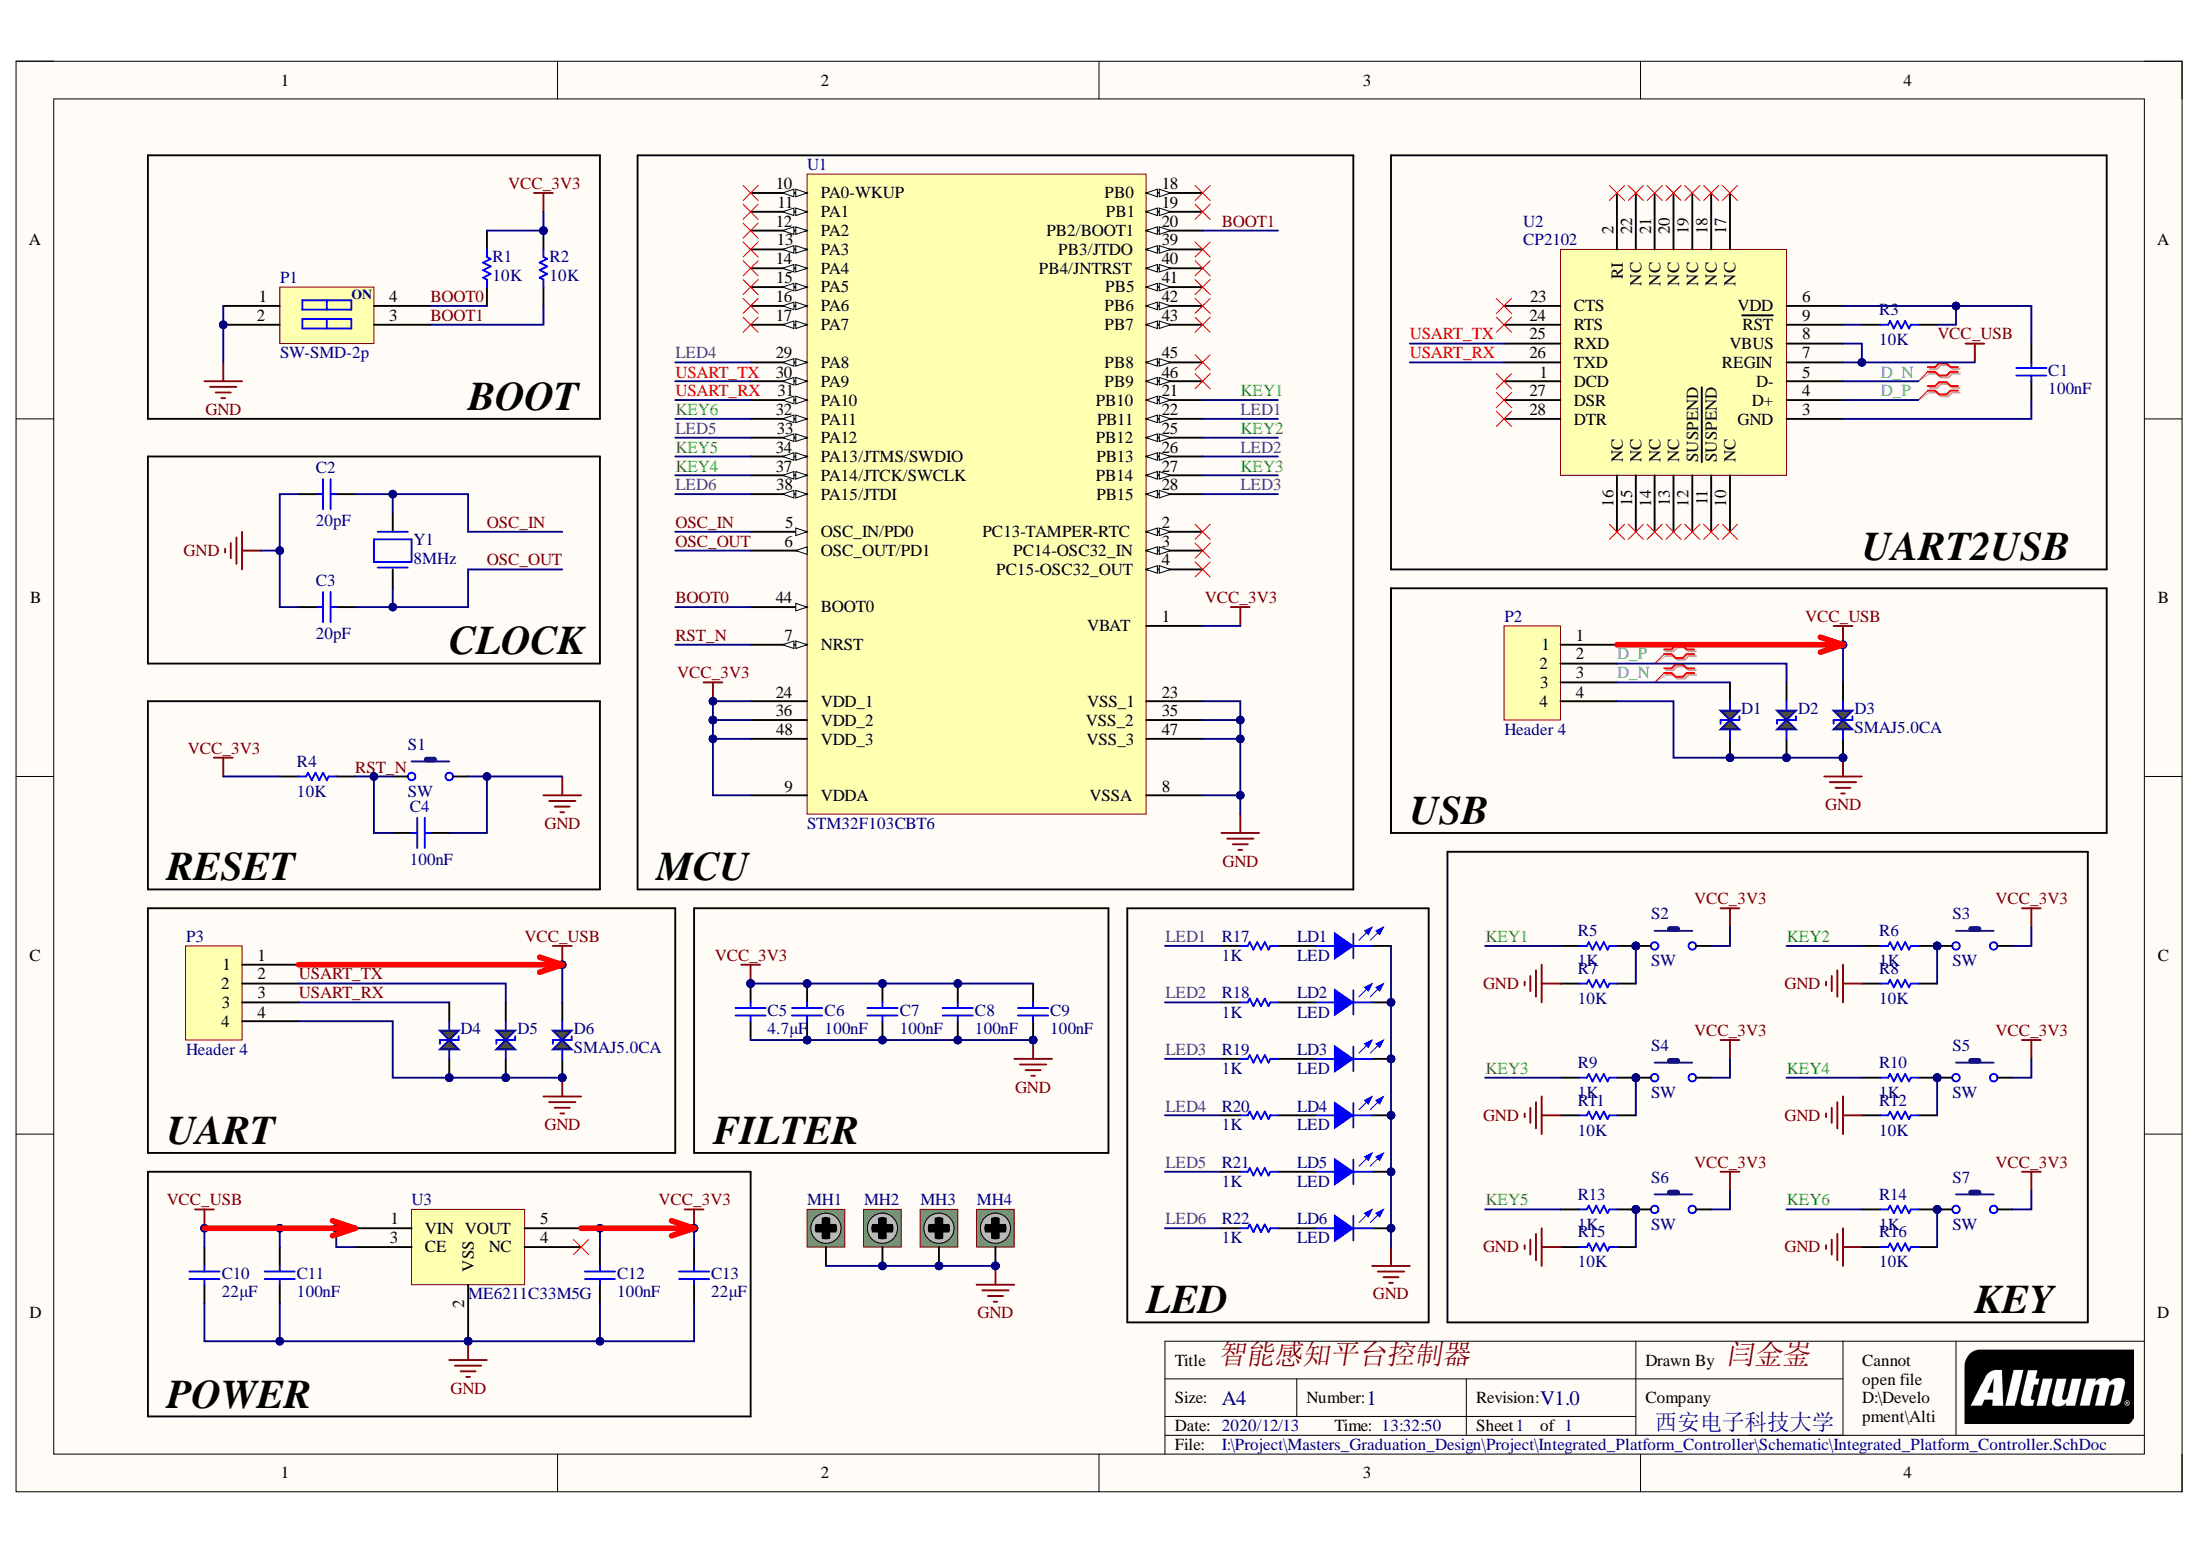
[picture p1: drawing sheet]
# Altium project Integrated_Platform_Controller.PrjPcb
1 sheet, 65 parts. Net scope: global (net labels, ports and power ports of the same name join across sheets).
Board file: Integrated_Platform_Controller.PcbDoc

## Sheet Integrated_Platform_Controller.SchDoc: 智能感知平台控制器
size A4; Organization: Altium Limited; Address1: L3, 12a Rodborough Rd; Address2: Frenchs Forest; Address3: NSW; Address4: Australia 2086; DocumentNumber: 1; Revision: V1.0; SheetNumber: 1; SheetTotal: 1

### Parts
C1  100nF  [C-0603]
C2  20pF  [C-0603]
C3  20pF  [C-0603]
C4  100nF  [C-0603]
C5  4.7μF  [C-0805]
C6  100nF  [C-0603]
C7  100nF  [C-0603]
C8  100nF  [C-0603]
C9  100nF  [C-0603]
C10  22μF  [C-0805]
C11  100nF  [C-0603]
C12  100nF  [C-0603]
C13  22μF  [C-0805]
D1  SMAJ5.0CA  [SMA-DO-214AC]  (value not drawn)
D2  SMAJ5.0CA  [SMA-DO-214AC]  (value not drawn)
D3  SMAJ5.0CA  [SMA-DO-214AC]
D4  SMAJ5.0CA  [SMA-DO-214AC]  (value not drawn)
D5  SMAJ5.0CA  [SMA-DO-214AC]  (value not drawn)
D6  SMAJ5.0CA  [SMA-DO-214AC]
LD1  LED  [LED-RED-3MM]
LD2  LED  [LED-RED-3MM]
LD3  LED  [LED-RED-3MM]
LD4  LED  [LED-RED-3MM]
LD5  LED  [LED-RED-3MM]
LD6  LED  [LED-RED-3MM]
MH1  Mounting Hole 3MM  [MOUNT]  (value not drawn)
MH2  Mounting Hole 3MM  [MOUNT]  (value not drawn)
MH3  Mounting Hole 3MM  [MOUNT]  (value not drawn)
MH4  Mounting Hole 3MM  [MOUNT]  (value not drawn)
P1  SW-SMD-2p  [SW-2p-1.27mm]
P2  Header 4  [SIP4]
P3  Header 4  [SIP4]
R1  10K  [R-0603]
R2  10K  [R-0603]
R3  10K  [R-0603]
R4  10K  [R-0603]
R5  1K  [R-0603]
R6  1K  [R-0603]
R7  10K  [R-0603]
R8  10K  [R-0603]
R9  1K  [R-0603]
R10  1K  [R-0603]
R11  10K  [R-0603]
R12  10K  [R-0603]
R13  1K  [R-0603]
R14  1K  [R-0603]
R15  10K  [R-0603]
R16  10K  [R-0603]
R17  1K  [R-0603]
R18  1K  [R-0603]
R19  1K  [R-0603]
R20  1K  [R-0603]
R21  1K  [R-0603]
R22  1K  [R-0603]
S1  SW  [KEY-SMD_3X6]
S2  SW  [KEY-DIP-12X12X7.3]
S3  SW  [KEY-DIP-12X12X7.3]
S4  SW  [KEY-DIP-12X12X7.3]
S5  SW  [KEY-DIP-12X12X7.3]
S6  SW  [KEY-DIP-12X12X7.3]
S7  SW  [KEY-DIP-12X12X7.3]
U1  STM32F103CBT6  [LQFP48]
U2  CP2102  [QFN-28]
U3  ME6211C33M5G  [SOT-23-5]
Y1  8MHz  [XTAL-QC49/SMD]

### Blocks framed on the sheet
BOOT: P1 R1 R2
MCU: U1
UART2USB: C1 R3 U2
CLOCK: C2 C3 Y1
RESET: C4 R4 S1
FILTER: C5-C9
LED: LD1-LD6 R17-R22
KEY: R5-R16 S2-S7

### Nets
GND: C2.1 C3.1 C4.2 C5.1 C6.1 C7.1 C8.1 C9.1 C10.1 C11.1 C12.1 C13.1 D1.1(A) D2.1(A) D3.1(A) D4.1(A) D5.1(A) D6.1(A) LD1.2(CATHODE) LD2.2(CATHODE) LD3.2(CATHODE) LD4.2(CATHODE) LD5.2(CATHODE) LD6.2(CATHODE) MH1.1 MH2.1 MH3.1 MH4.1 P1.1 P1.2 P2.4 P3.4 R7.1(TOP) R8.1(TOP) R11.1(TOP) R12.1(TOP) R15.1(TOP) R16.1(TOP) S1.2 U1.8(VSSA) U1.23(VSS_1) U1.35(VSS_2) U1.47(VSS_3) U3.2(VSS)
VCC_3V3: C5.2 C6.2 C7.2 C8.2 C9.2 C12.2 C13.2 R1.2(BOT) R2.2(BOT) R4.1(TOP) S2.2 S3.2 S4.2 S5.2 S6.2 S7.2 U1.1(VBAT) U1.9(VDDA) U1.24(VDD_1) U1.36(VDD_2) U1.48(VDD_3) U3.5(VOUT)
VCC_USB: C10.2 C11.2 D3.2(K) D6.2(K) P2.1 P3.1 U2.7(REGIN) U2.8(VBUS) U3.1(VIN) U3.3(CE)
BOOT0: P1.4 R1.1(TOP) U1.44(BOOT0)
BOOT1: P1.3 R2.1(TOP) U1.20(PB2/BOOT1)
D_N: D1.2(K) P2.3 U2.5(D-)
D_P: D2.2(K) P2.2 U2.4(D+)
KEY1: R5.1(TOP) U1.21(PB10)
KEY2: R6.1(TOP) U1.25(PB12)
KEY3: R9.1(TOP) U1.27(PB14)
KEY4: R10.1(TOP) U1.37(PA14/JTCK/SWCLK)
KEY5: R13.1(TOP) U1.34(PA13/JTMS/SWDIO)
KEY6: R14.1(TOP) U1.32(PA11)
LED1: R17.1(TOP) U1.22(PB11)
LED2: R18.1(TOP) U1.26(PB13)
LED3: R19.1(TOP) U1.28(PB15)
LED4: R20.1(TOP) U1.29(PA8)
LED5: R21.1(TOP) U1.33(PA12)
LED6: R22.1(TOP) U1.38(PA15/JTDI)
OSC_IN: C2.2 U1.5(OSC_IN/PD0) Y1.2
OSC_OUT: C3.2 U1.6(OSC_OUT/PD1) Y1.1
RST_N: C4.1 R4.2(BOT) S1.1 U1.7(NRST)
USART_RX: D4.2(K) P3.3 U1.31(PA10) U2.26(TXD)
USART_TX: D5.2(K) P3.2 U1.30(PA9) U2.25(RXD)
NetC1_1: C1.1 U2.3(GND)
NetC1_2: C1.2 R3.2(BOT) U2.6(VDD)
NetLD1_1: LD1.1(ANODE) R17.2(BOT)
NetLD2_1: LD2.1(ANODE) R18.2(BOT)
NetLD3_1: LD3.1(ANODE) R19.2(BOT)
NetLD4_1: LD4.1(ANODE) R20.2(BOT)
NetLD5_1: LD5.1(ANODE) R21.2(BOT)
NetLD6_1: LD6.1(ANODE) R22.2(BOT)
NetR3_1: R3.1(TOP) U2.9(~{RST})
NetR5_2: R5.2(BOT) R7.2(BOT) S2.1
NetR6_2: R6.2(BOT) R8.2(BOT) S3.1
NetR9_2: R9.2(BOT) R11.2(BOT) S4.1
NetR10_2: R10.2(BOT) R12.2(BOT) S5.1
NetR13_2: R13.2(BOT) R15.2(BOT) S6.1
NetR14_2: R14.2(BOT) R16.2(BOT) S7.1

Not connected (* = marked no-connect by the designer): U1 2(PC13-TAMPER-RTC)* 3(PC14-OSC32_IN)* 4(PC15-OSC32_OUT)* 10(PA0-WKUP)* 11(PA1)* 12(PA2)* 13(PA3)* 14(PA4)* 15(PA5)* 16(PA6)* 17(PA7)* 18(PB0)* 19(PB1)* 39(PB3/JTDO)* 40(PB4/JNTRST)* 41(PB5)* 42(PB6)* 43(PB7)* 45(PB8)* 46(PB9)*; U2 1(DCD)* 2(RI)* 10(NC)* 11(~{SUSPEND})* 12(SUSPEND)* 13(NC)* 14(NC)* 15(NC)* 16(NC)* 17(NC)* 18(NC)* 19(NC)* 20(NC)* 21(NC)* 22(NC)* 23(CTS)* 24(RTS)* 27(DSR)* 28(DTR)*; U3 4(NC)*

### Layout directives
differential pair: D_N, D_P

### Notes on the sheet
- USB
- UART
- POWER
